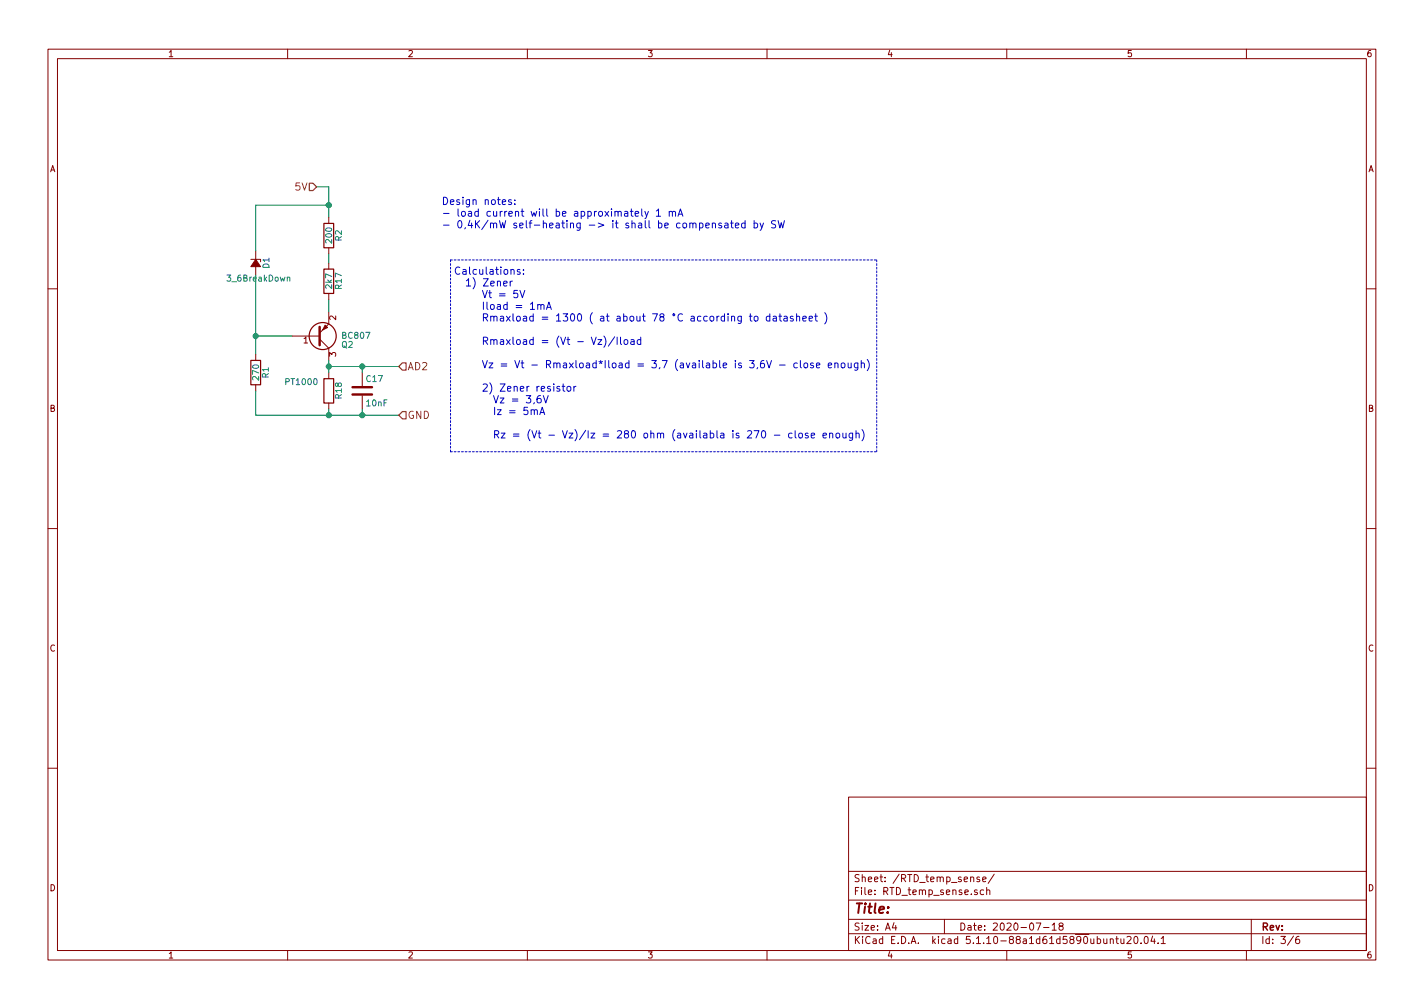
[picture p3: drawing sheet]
EESchema Schematic File Version 4
EELAYER 30 0
EELAYER END
$Descr A4 11693 8268
encoding utf-8
Sheet 3 6
Title ""
Date "2020-07-18"
Rev ""
Comp ""
Comment1 ""
Comment2 ""
Comment3 ""
Comment4 ""
$EndDescr
$Comp
L panel-rescue:R R18
U 1 1
P 2700 3200
F 0 "R18" V 2780 3200 50  0000 C CNN
F 1 "PT1000" H 2475 3275 50  0000 C CNN
F 2 "Resistors_THT:R_Axial_DIN0411_L9.9mm_D3.6mm_P5.08mm_Vertical" V 2630 3200 50  0001 C CNN
F 3 "" H 2700 3200 50  0001 C CNN
	1    2700 3200
	1    0    0    -1  
$EndComp
$Comp
L panel-rescue:R R17
U 1 1
P 2700 2300
F 0 "R17" V 2780 2300 50  0000 C CNN
F 1 "2k7" V 2700 2300 50  0000 C CNN
F 2 "Resistors_SMD:R_1206_HandSoldering" V 2630 2300 50  0001 C CNN
F 3 "" H 2700 2300 50  0001 C CNN
	1    2700 2300
	1    0    0    -1  
$EndComp
$Comp
L panel-rescue:C C17
U 1 1
P 2975 3200
F 0 "C17" H 3000 3300 50  0000 L CNN
F 1 "10nF" H 3000 3100 50  0000 L CNN
F 2 "Capacitors_SMD:C_1206_HandSoldering" H 3013 3050 50  0001 C CNN
F 3 "" H 2975 3200 50  0001 C CNN
	1    2975 3200
	1    0    0    -1  
$EndComp
Wire Wire Line
	2700 2450 2700 2550
Wire Wire Line
	2700 2950 2700 3000
Wire Wire Line
	2100 2750 2400 2750
Wire Wire Line
	2100 3400 2700 3400
Wire Wire Line
	2700 3350 2700 3400
Wire Wire Line
	3275 3000 2975 3000
Connection ~ 2700 3000
Wire Wire Line
	2975 3000 2975 3050
Wire Wire Line
	2975 3350 2975 3400
Connection ~ 2700 3400
Connection ~ 2975 3000
Text HLabel 3275 3000 2    60   Input ~ 0
AD2
Text HLabel 2600 1525 0    60   Input ~ 0
5V
Wire Wire Line
	2700 1525 2600 1525
Text HLabel 3275 3400 2    60   Input ~ 0
GND
Connection ~ 2975 3400
Text Notes 3625 1875 0    60   ~ 0
Design notes:\n- load current will be approximately 1 mA\n- 0,4K/mW self-heating -> it shall be compensated by SW
$Comp
L panel-rescue:BC807 Q2
U 1 1
P 2600 2750
F 0 "Q2" H 2800 2825 50  0000 L CNN
F 1 "BC807" H 2800 2750 50  0000 L CNN
F 2 "TO_SOT_Packages_SMD:SOT-23_Handsoldering" H 2800 2675 50  0001 L CIN
F 3 "" H 2600 2750 50  0001 L CNN
	1    2600 2750
	1    0    0    1   
$EndComp
$Comp
L panel-rescue:R R2
U 1 1
P 2700 1925
F 0 "R2" V 2780 1925 50  0000 C CNN
F 1 "200" V 2700 1925 50  0000 C CNN
F 2 "Resistors_SMD:R_1206_HandSoldering" V 2630 1925 50  0001 C CNN
F 3 "" H 2700 1925 50  0001 C CNN
	1    2700 1925
	1    0    0    -1  
$EndComp
Wire Wire Line
	2700 2150 2700 2075
Wire Wire Line
	2700 1775 2700 1675
$Comp
L panel-rescue:D_Zener_Small_ALT D1
U 1 1
P 2100 2150
F 0 "D1" H 2100 2240 50  0000 C CNN
F 1 "3_6BreakDown" V 2225 2175 50  0000 C CNN
F 2 "Diodes_SMD:D_MiniMELF_Handsoldering" V 2100 2150 50  0001 C CNN
F 3 "" V 2100 2150 50  0001 C CNN
	1    2100 2150
	0    1    1    0   
$EndComp
Wire Wire Line
	2100 2050 2100 1675
Wire Wire Line
	2100 1675 2700 1675
Connection ~ 2700 1675
Wire Wire Line
	2100 2250 2100 2750
$Comp
L panel-rescue:R R1
U 1 1
P 2100 3050
F 0 "R1" V 2180 3050 50  0000 C CNN
F 1 "270" V 2100 3050 50  0000 C CNN
F 2 "Resistors_SMD:R_1206_HandSoldering" V 2030 3050 50  0001 C CNN
F 3 "" H 2100 3050 50  0001 C CNN
	1    2100 3050
	1    0    0    -1  
$EndComp
Connection ~ 2100 2750
Wire Wire Line
	2100 3200 2100 3400
Text Notes 3725 3600 0    60   ~ 0
Calculations:\n  1) Zener\n     Vt = 5V\n     Iload = 1mA\n     Rmaxload = 1300 ( at about 78 °C according to datasheet )\n\n     Rmaxload = (Vt - Vz)/Iload\n\n     Vz = Vt - Rmaxload*Iload = 3,7 (available is 3,6V - close enough)\n \n     2) Zener resistor\n       Vz = 3,6V\n       Iz = 5mA\n\n       Rz = (Vt - Vz)/Iz = 280 ohm (availabla is 270 - close enough)
Wire Notes Line
	3700 2125 7200 2125
Wire Notes Line
	3700 2125 3700 3700
Wire Notes Line
	3700 3700 7200 3700
Wire Notes Line
	7200 3700 7200 2125
Wire Wire Line
	2700 3000 2700 3050
Wire Wire Line
	2700 3400 2975 3400
Wire Wire Line
	2975 3000 2700 3000
Wire Wire Line
	2975 3400 3275 3400
Wire Wire Line
	2700 1675 2700 1525
Wire Wire Line
	2100 2750 2100 2900
$EndSCHEMATC
